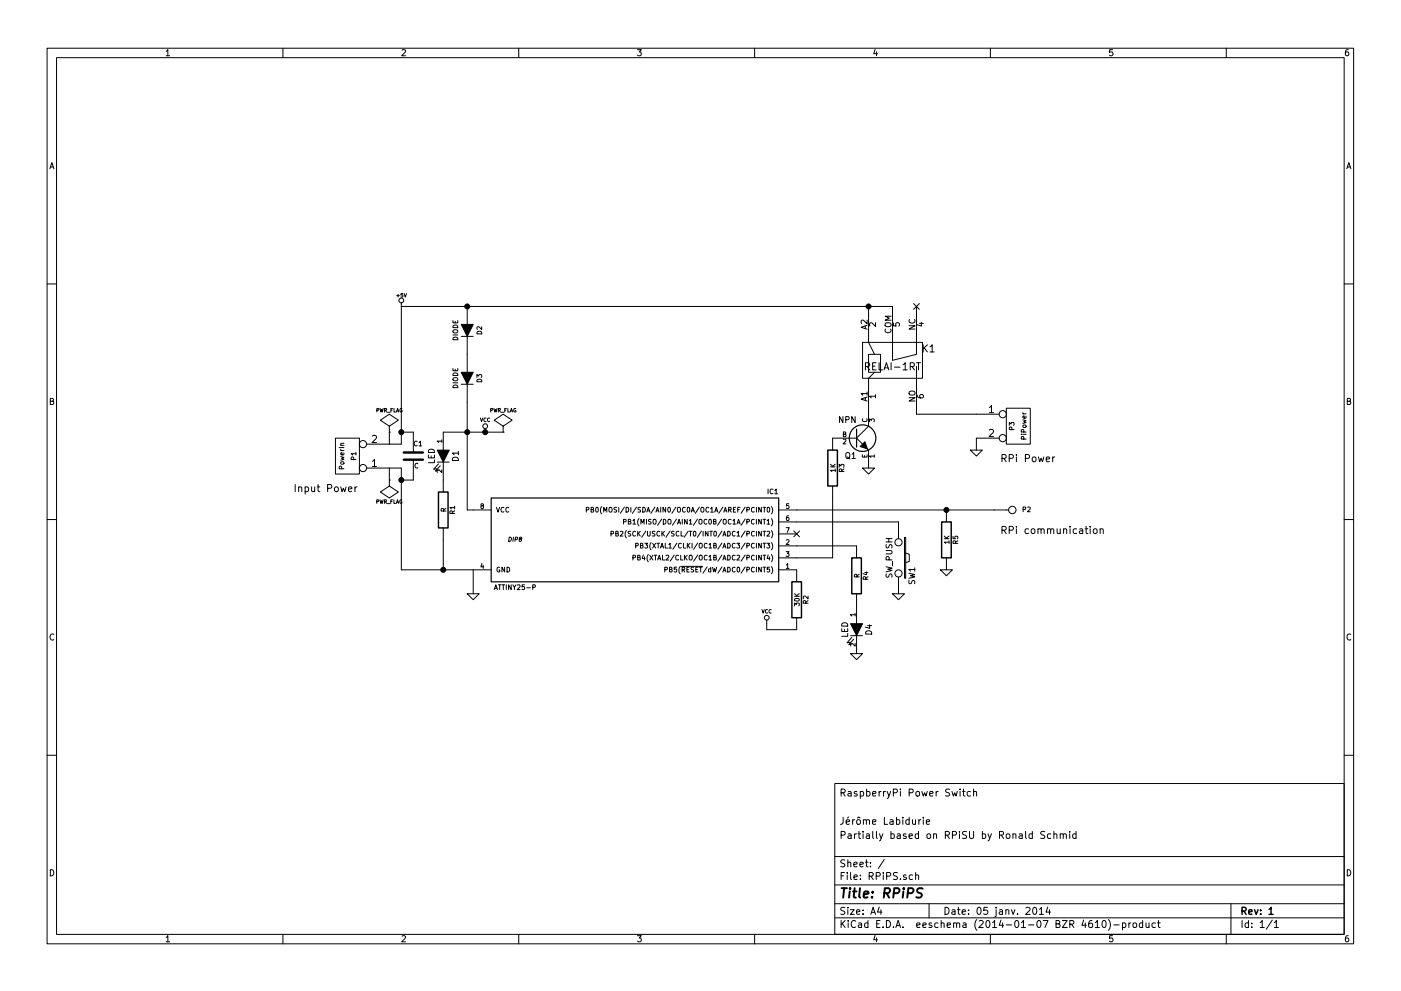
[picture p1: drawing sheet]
EESchema Schematic File Version 2
LIBS:power
LIBS:device
LIBS:transistors
LIBS:conn
LIBS:linear
LIBS:regul
LIBS:74xx
LIBS:cmos4000
LIBS:adc-dac
LIBS:memory
LIBS:xilinx
LIBS:special
LIBS:microcontrollers
LIBS:dsp
LIBS:microchip
LIBS:analog_switches
LIBS:motorola
LIBS:texas
LIBS:intel
LIBS:audio
LIBS:interface
LIBS:digital-audio
LIBS:philips
LIBS:display
LIBS:cypress
LIBS:siliconi
LIBS:opto
LIBS:atmel
LIBS:contrib
LIBS:valves
LIBS:local
LIBS:RPiPS-cache
EELAYER 24 0
EELAYER END
$Descr A4 11693 8268
encoding utf-8
Sheet 1 1
Title "RPiPS"
Date "05 janv. 2014"
Rev "1"
Comp ""
Comment1 "Partially based on RPiSU by Ronald Schmid"
Comment2 "Jérôme Labidurie"
Comment3 ""
Comment4 "RaspberryPi Power Switch"
$EndDescr
$Comp
L ATTINY25-P IC1
U 1 1
P 5300 4500
F 0 "IC1" H 4150 4900 40  0000 C CNN
F 1 "ATTINY25-P" H 6300 4100 40  0000 C CNN
F 2 "DIP8" H 6300 4500 35  0000 C CIN
F 3 "" H 5300 4500 60  0000 C CNN
	1    5300 4500
	-1   0    0    -1  
$EndComp
$Comp
L +5V #PWR01
U 1 1
P 3350 2550
F 0 "#PWR01" H 3350 2640 20  0001 C CNN
F 1 "+5V" H 3350 2640 30  0000 C CNN
F 2 "" H 3350 2550 60  0000 C CNN
F 3 "" H 3350 2550 60  0000 C CNN
	1    3350 2550
	1    0    0    -1  
$EndComp
$Comp
L RELAI-1RT K1
U 1 1
P 7450 3000
F 0 "K1" H 7750 2900 60  0000 C CNN
F 1 "RELAI-1RT" H 7450 3050 60  0000 C CNN
F 2 "" H 7450 3000 60  0000 C CNN
F 3 "" H 7450 3000 60  0000 C CNN
	1    7450 3000
	1    0    0    1   
$EndComp
$Comp
L DIODE D2
U 1 1
P 3900 2750
F 0 "D2" H 3900 2850 40  0000 C CNN
F 1 "DIODE" H 3900 2650 40  0000 C CNN
F 2 "" H 3900 2750 60  0000 C CNN
F 3 "" H 3900 2750 60  0000 C CNN
	1    3900 2750
	0    1    1    0   
$EndComp
$Comp
L DIODE D3
U 1 1
P 3900 3150
F 0 "D3" H 3900 3250 40  0000 C CNN
F 1 "DIODE" H 3900 3050 40  0000 C CNN
F 2 "" H 3900 3150 60  0000 C CNN
F 3 "" H 3900 3150 60  0000 C CNN
	1    3900 3150
	0    1    1    0   
$EndComp
$Comp
L GND #PWR02
U 1 1
P 3950 4950
F 0 "#PWR02" H 3950 4950 30  0001 C CNN
F 1 "GND" H 3950 4880 30  0001 C CNN
F 2 "" H 3950 4950 60  0000 C CNN
F 3 "" H 3950 4950 60  0000 C CNN
	1    3950 4950
	1    0    0    -1  
$EndComp
$Comp
L NPN Q1
U 1 1
P 7150 3650
F 0 "Q1" H 7150 3500 50  0000 R CNN
F 1 "NPN" H 7150 3800 50  0000 R CNN
F 2 "" H 7150 3650 60  0000 C CNN
F 3 "" H 7150 3650 60  0000 C CNN
	1    7150 3650
	1    0    0    -1  
$EndComp
$Comp
L R R3
U 1 1
P 6950 3900
F 0 "R3" V 7030 3900 40  0000 C CNN
F 1 "1K" V 6957 3901 40  0000 C CNN
F 2 "" V 6880 3900 30  0000 C CNN
F 3 "" H 6950 3900 30  0000 C CNN
	1    6950 3900
	1    0    0    -1  
$EndComp
$Comp
L GND #PWR03
U 1 1
P 7250 3900
F 0 "#PWR03" H 7250 3900 30  0001 C CNN
F 1 "GND" H 7250 3830 30  0001 C CNN
F 2 "" H 7250 3900 60  0000 C CNN
F 3 "" H 7250 3900 60  0000 C CNN
	1    7250 3900
	1    0    0    -1  
$EndComp
$Comp
L CONN_2 P3
U 1 1
P 8500 3550
F 0 "P3" V 8450 3550 40  0000 C CNN
F 1 "PiPower" V 8550 3550 40  0000 C CNN
F 2 "" H 8500 3550 60  0000 C CNN
F 3 "" H 8500 3550 60  0000 C CNN
	1    8500 3550
	1    0    0    -1  
$EndComp
$Comp
L LED D4
U 1 1
P 7150 5250
F 0 "D4" H 7150 5350 50  0000 C CNN
F 1 "LED" H 7150 5150 50  0000 C CNN
F 2 "" H 7150 5250 60  0000 C CNN
F 3 "" H 7150 5250 60  0000 C CNN
	1    7150 5250
	0    1    1    0   
$EndComp
$Comp
L R R4
U 1 1
P 7150 4800
F 0 "R4" V 7230 4800 40  0000 C CNN
F 1 "R" V 7157 4801 40  0000 C CNN
F 2 "" V 7080 4800 30  0000 C CNN
F 3 "" H 7150 4800 30  0000 C CNN
	1    7150 4800
	1    0    0    -1  
$EndComp
$Comp
L R R2
U 1 1
P 6650 5000
F 0 "R2" V 6730 5000 40  0000 C CNN
F 1 "30K" V 6657 5001 40  0000 C CNN
F 2 "" V 6580 5000 30  0000 C CNN
F 3 "" H 6650 5000 30  0000 C CNN
	1    6650 5000
	1    0    0    -1  
$EndComp
$Comp
L VCC #PWR04
U 1 1
P 4050 3600
F 0 "#PWR04" H 4050 3700 30  0001 C CNN
F 1 "VCC" H 4050 3700 30  0000 C CNN
F 2 "" H 4050 3600 60  0000 C CNN
F 3 "" H 4050 3600 60  0000 C CNN
	1    4050 3600
	1    0    0    -1  
$EndComp
$Comp
L GND #PWR05
U 1 1
P 8150 3750
F 0 "#PWR05" H 8150 3750 30  0001 C CNN
F 1 "GND" H 8150 3680 30  0001 C CNN
F 2 "" H 8150 3750 60  0000 C CNN
F 3 "" H 8150 3750 60  0000 C CNN
	1    8150 3750
	1    0    0    -1  
$EndComp
$Comp
L CONN_1 P2
U 1 1
P 8450 4250
F 0 "P2" H 8530 4250 40  0000 L CNN
F 1 "CONN_1" H 8450 4305 30  0001 C CNN
F 2 "" H 8450 4250 60  0000 C CNN
F 3 "" H 8450 4250 60  0000 C CNN
	1    8450 4250
	1    0    0    -1  
$EndComp
$Comp
L GND #PWR06
U 1 1
P 7150 5450
F 0 "#PWR06" H 7150 5450 30  0001 C CNN
F 1 "GND" H 7150 5380 30  0001 C CNN
F 2 "" H 7150 5450 60  0000 C CNN
F 3 "" H 7150 5450 60  0000 C CNN
	1    7150 5450
	1    0    0    -1  
$EndComp
$Comp
L SW_PUSH SW1
U 1 1
P 7500 4650
F 0 "SW1" H 7650 4760 50  0000 C CNN
F 1 "SW_PUSH" H 7500 4570 50  0000 C CNN
F 2 "" H 7500 4650 60  0000 C CNN
F 3 "" H 7500 4650 60  0000 C CNN
	1    7500 4650
	0    1    1    0   
$EndComp
$Comp
L GND #PWR07
U 1 1
P 7500 4950
F 0 "#PWR07" H 7500 4950 30  0001 C CNN
F 1 "GND" H 7500 4880 30  0001 C CNN
F 2 "" H 7500 4950 60  0000 C CNN
F 3 "" H 7500 4950 60  0000 C CNN
	1    7500 4950
	1    0    0    -1  
$EndComp
$Comp
L CONN_2 P1
U 1 1
P 2900 3800
F 0 "P1" V 2850 3800 40  0000 C CNN
F 1 "PowerIn" V 2950 3800 40  0000 C CNN
F 2 "" H 2900 3800 60  0000 C CNN
F 3 "" H 2900 3800 60  0000 C CNN
	1    2900 3800
	-1   0    0    1   
$EndComp
NoConn ~ 6650 4450
$Comp
L LED D1
U 1 1
P 3700 3800
F 0 "D1" H 3700 3900 50  0000 C CNN
F 1 "LED" H 3700 3700 50  0000 C CNN
F 2 "" H 3700 3800 60  0000 C CNN
F 3 "" H 3700 3800 60  0000 C CNN
	1    3700 3800
	0    1    1    0   
$EndComp
$Comp
L R R1
U 1 1
P 3700 4250
F 0 "R1" V 3780 4250 40  0000 C CNN
F 1 "R" V 3707 4251 40  0000 C CNN
F 2 "" V 3630 4250 30  0000 C CNN
F 3 "" H 3700 4250 30  0000 C CNN
	1    3700 4250
	1    0    0    -1  
$EndComp
Wire Wire Line
	3900 3350 3900 4250
Wire Wire Line
	3900 4250 3950 4250
Wire Wire Line
	3950 4750 3950 4950
Wire Wire Line
	3350 2550 7450 2550
Wire Wire Line
	6950 4650 6650 4650
Wire Wire Line
	6950 4150 6950 4650
Wire Wire Line
	7250 3900 7250 3850
Wire Wire Line
	3350 4750 3950 4750
Wire Wire Line
	8150 3450 7650 3450
Wire Wire Line
	8150 3650 8150 3750
Wire Wire Line
	8300 4250 6650 4250
Wire Wire Line
	6650 4550 7150 4550
Wire Wire Line
	3350 2550 3350 3700
Connection ~ 3900 2550
Wire Wire Line
	3350 4750 3350 3900
Wire Wire Line
	7500 4350 6650 4350
Wire Wire Line
	3700 3600 4200 3600
Connection ~ 3900 3600
Wire Wire Line
	3700 4500 3700 4750
Connection ~ 3700 4750
Wire Wire Line
	6400 5200 6400 5250
$Comp
L VCC #PWR08
U 1 1
P 6400 5200
F 0 "#PWR08" H 6400 5300 30  0001 C CNN
F 1 "VCC" H 6400 5300 30  0000 C CNN
F 2 "" H 6400 5200 60  0000 C CNN
F 3 "" H 6400 5200 60  0000 C CNN
	1    6400 5200
	1    0    0    -1  
$EndComp
Wire Wire Line
	6400 5250 6650 5250
$Comp
L PWR_FLAG #FLG09
U 1 1
P 3250 3600
F 0 "#FLG09" H 3250 3695 30  0001 C CNN
F 1 "PWR_FLAG" H 3250 3780 30  0000 C CNN
F 2 "" H 3250 3600 60  0000 C CNN
F 3 "" H 3250 3600 60  0000 C CNN
	1    3250 3600
	1    0    0    -1  
$EndComp
$Comp
L PWR_FLAG #FLG010
U 1 1
P 3250 4000
F 0 "#FLG010" H 3250 4095 30  0001 C CNN
F 1 "PWR_FLAG" H 3250 4180 30  0000 C CNN
F 2 "" H 3250 4000 60  0000 C CNN
F 3 "" H 3250 4000 60  0000 C CNN
	1    3250 4000
	-1   0    0    1   
$EndComp
Wire Wire Line
	3350 3700 3250 3700
Wire Wire Line
	3250 3700 3250 3600
Wire Wire Line
	3250 3900 3250 4000
Wire Wire Line
	3350 3900 3250 3900
$Comp
L C C1
U 1 1
P 3450 3800
F 0 "C1" H 3450 3900 40  0000 L CNN
F 1 "C" H 3456 3715 40  0000 L CNN
F 2 "" H 3488 3650 30  0000 C CNN
F 3 "" H 3450 3800 60  0000 C CNN
	1    3450 3800
	1    0    0    -1  
$EndComp
Wire Wire Line
	3450 3600 3350 3600
Connection ~ 3350 3600
Wire Wire Line
	3450 4000 3350 4000
Connection ~ 3350 4000
$Comp
L PWR_FLAG #FLG011
U 1 1
P 4200 3600
F 0 "#FLG011" H 4200 3695 30  0001 C CNN
F 1 "PWR_FLAG" H 4200 3780 30  0000 C CNN
F 2 "" H 4200 3600 60  0000 C CNN
F 3 "" H 4200 3600 60  0000 C CNN
	1    4200 3600
	1    0    0    -1  
$EndComp
Connection ~ 4050 3600
Connection ~ 7250 2550
NoConn ~ 7650 2550
Text Notes 8350 4450 0    60   ~ 0
RPi communication
Text Notes 8350 3850 0    60   ~ 0
RPi Power
Text Notes 2450 4100 0    60   ~ 0
Input Power
$Comp
L R R5
U 1 1
P 7900 4500
F 0 "R5" V 7980 4500 40  0000 C CNN
F 1 "1K" V 7907 4501 40  0000 C CNN
F 2 "" V 7830 4500 30  0000 C CNN
F 3 "" H 7900 4500 30  0000 C CNN
	1    7900 4500
	1    0    0    -1  
$EndComp
$Comp
L GND #PWR012
U 1 1
P 7900 4750
F 0 "#PWR012" H 7900 4750 30  0001 C CNN
F 1 "GND" H 7900 4680 30  0001 C CNN
F 2 "" H 7900 4750 60  0000 C CNN
F 3 "" H 7900 4750 60  0000 C CNN
	1    7900 4750
	1    0    0    -1  
$EndComp
Connection ~ 7900 4250
$EndSCHEMATC
